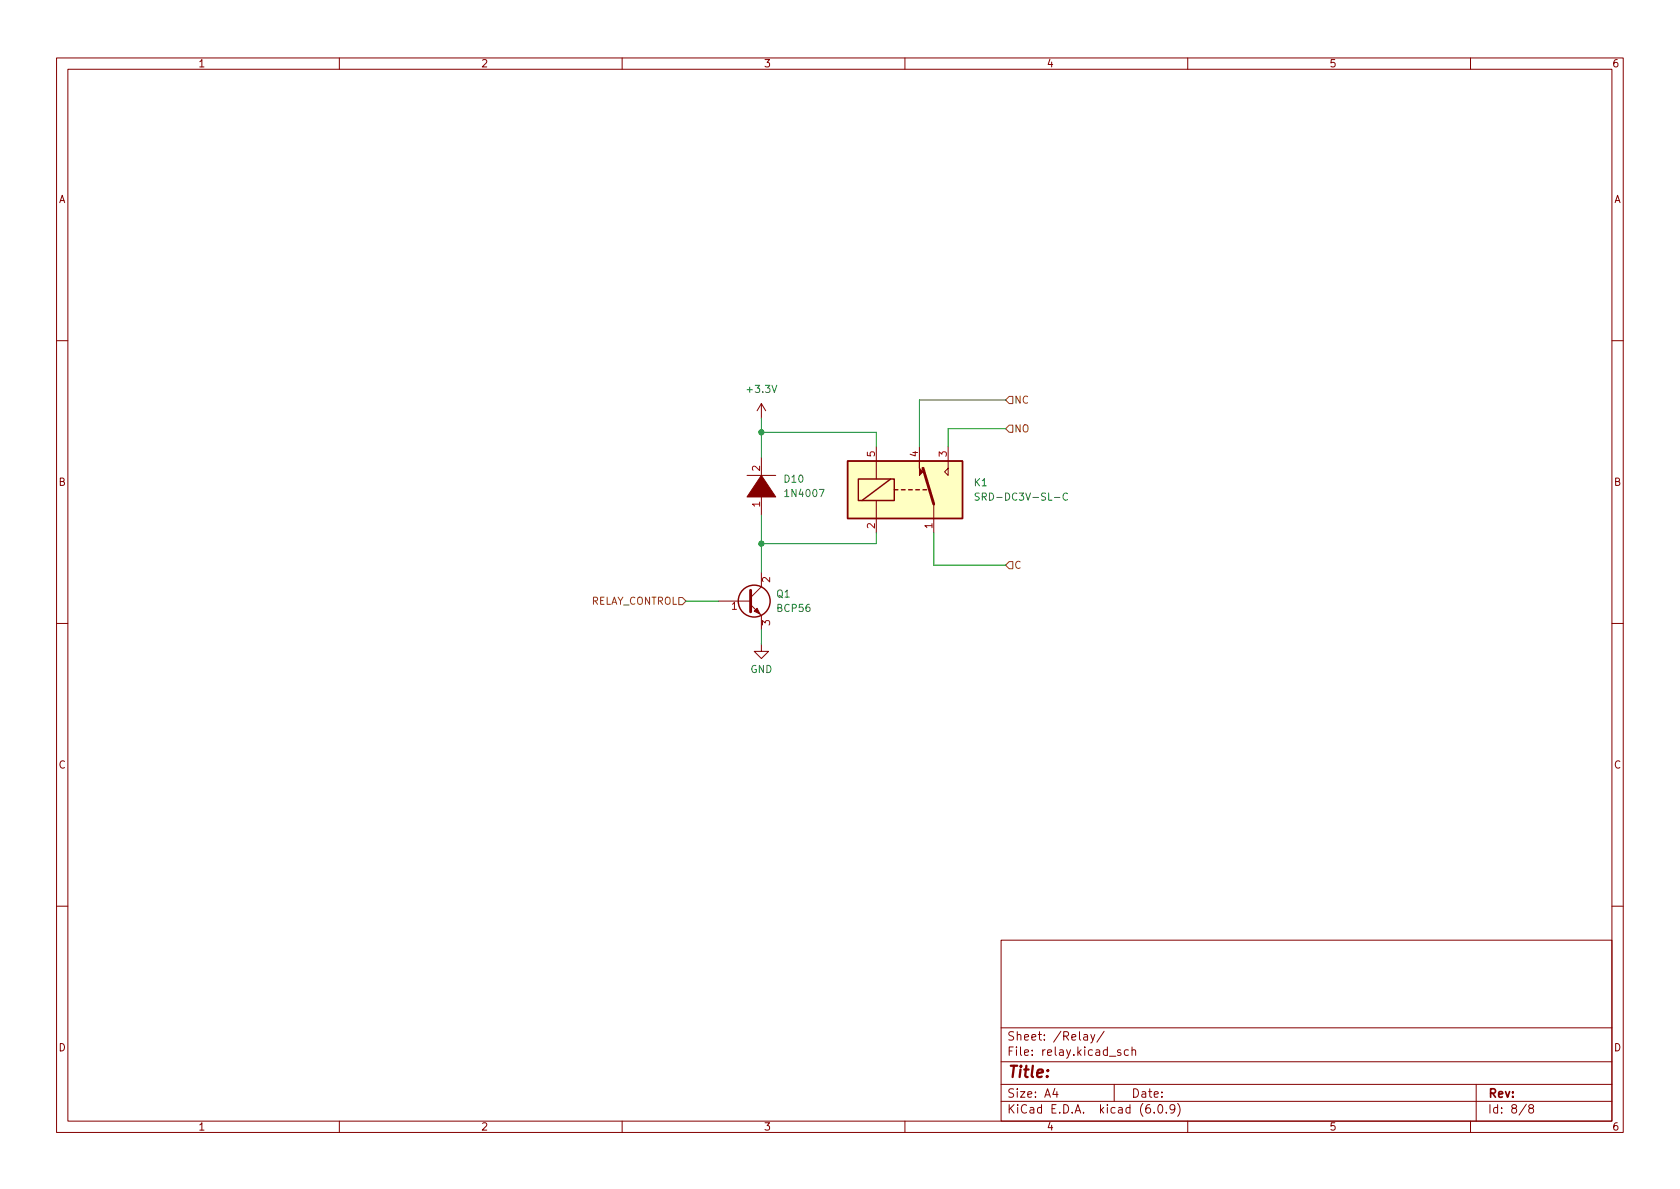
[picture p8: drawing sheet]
<svg xmlns="http://www.w3.org/2000/svg" width="297mm" height="210mm" viewBox="0 0 297 210" stroke-linecap="round" stroke-linejoin="round" font-family="sans-serif">
<g fill="none" stroke="#840000" stroke-width=".18">
<path d="M10 10.2h277v190.1h-277zM12 12.2h273v186.1h-273zM60 10.2v2M110 10.2v2M160 10.2v2M210 10.2v2M260 10.2v2M10 60.2h2M134.6 71.4v2.5M134.6 71.4l-.7 1.2M134.6 71.4l.8 1.2M154.9 79v5.7"/>
<path d="M162.6 79v2.5M167.6 79v5.1l-.6-.7 .6-.6M285 60.2h2M132.1 84.1h5.1M134.6 80.9v3.8M134.6 87.2v3.9M154.9 88.5v5.7M165.1 89.1v5.1M10 110.2h2M127 106.3h5.7M132.7 106.9l1.9 1.9v2.6M134.6 113.9v1.3h1.3l-1.3 1.3-1.3-1.3h1.3"/>
<path d="M134.6 101.2v2.6l-1.9 1.9M285 110.2h2M10 160.2h2M177 166.3h108v32h-108zM285 160.2h2M60 198.3v2M110 198.3v2M160 198.3v2M177 194.8h108M177 191.8h108M177 187.8h108M177 181.8h108"/>
<path d="M186.5 192.5l-.4 1h1M186.9 193v1M191.6 183h.6l.1 .9M192.3 183.3l-.5 .1a.29 .29 0 0 0-.2 .2 .29 .29 0 0 0 .2 .3h.5M192.9 182.9l.3 1M193.6 182.9l-.5 1.4-.2 .1M195.2 182.4l-1.3 1.9M197 191.8v3M198.1 185.7l-.3-.1-.2 .2v.3l.5 .1v.4h-.5M199.5 185.7l-.4-.1-.3 .3v.4l.1 .3h.6M200.1 185.8l.3-.2 .3 .1 .1 .9M200.1 185.1v1.5"/>
<path d="M204.1 196.7v.1M204.9 195.4l.2-.1a.81 .81 0 0 1 .6 .7 .81 .81 0 0 1-.3 .8h-.2a.81 .81 0 0 1-.6-.6 .81 .81 0 0 1 .3-.8zM206.2 196.7v.1M207.7 196l-.3 .3h-.3l-.2-.3 .1-.6 .4-.1 .2 .2a.99 .99 0 0 1-.3 1.3h-.3M208.2 195.1a1.72 1.72 0 0 1 0 2.3M210 198.3v2M260 198.3v2M261 191.8v6.5M269.9 195.3l-1.3 1.9M270.6 196l-.3-.3 .1-.2 .2-.2 .4 .1 .2 .2-.1 .2-.7 .2-.1 .3v.2l.3 .3h.4l.2-.3-.1-.4-.2-.1"/>
</g>
<path d="M149.9 81.5h20.3v10.2h-20.3z" fill="#ffffc2" stroke="#ffffc2" stroke-width=".18"/>
<g fill="none" stroke="#840000" stroke-width=".25">
<path d="M149.9 81.5h20.3v10.2h-20.3zM151.8 84.7h6.3v3.8h-6.3zM157.5 84.7l-5.1 3.8M158.1 86.6h.6M159.4 86.6h.6M160.7 86.6h.6M161.9 86.6h.7M163.2 86.6h.6"/>
<circle cx="133.3" cy="106.3" r="2.82"/>
</g>
<path d="M163.2 82.8l1.9 6.3M132.7 104.4v3.8" fill="none" stroke="#840000" stroke-width=".51"/>
<g fill="#840000" stroke="#840000" stroke-width=".18">
<path d="M162.6 81.5v1.3l.6 .6-.6 .7z"/>
<path d="M133.3 108.1l.6-.5 .5 1z"/>
<path d="M134.6 84.1l2.6 3.8h-5.1z"/>
</g>
<path d="M173.1 87.2h-.5l-.1 .1v.4l.5 .2 .1 .3-.2 .3-.5-.1M188.7 87.3a.6 .6 0 0 0-.8 .4 .6 .6 0 0 0 .6 .8l.2-.2" fill="none" stroke="#006464" stroke-width=".18"/>
<path d="M177.8 75.8l.6-.6h.7v1.2h-.7zM177.8 70.7l.6-.6h.7v1.3h-.7zM178.4 99.3h.7v1.3h-.7l-.6-.7zM120 105.7h.6l.7 .6-.7 .6h-.6z" fill="none" stroke="#725600" stroke-width=".18"/>
<path d="M134.6 76.4h20.3v2.6M134.6 73.9v7M177.8 75.8h-10.2v3.2M177.8 70.7h-15.2v8.3M134.6 91.1v10.1M154.9 94.2v1.9h-20.3M165.1 94.2v5.7h12.7M121.3 106.3h5.7M134.6 111.4v2.5" fill="none" stroke="#009600" stroke-width=".18"/>
<g fill="#009600" stroke="#009600" stroke-width=".18">
<circle cx="134.6" cy="76.4" r=".46"/>
<circle cx="134.6" cy="96.1" r=".46"/>
</g>
<text font-size="2.8" fill="#840000" x="178" y="190.6">Title:</text>
<g font-size="2.1" fill="#840000">
<text x="178" y="184">Sheet: /Relay/</text>
<text x="178" y="186.7">File: relay.kicad_sch</text>
<text x="178" y="196.9">KiCad E.D.A. kicad (6.0.9)</text>
<text x="178" y="194.1">Size: A4</text>
<text x="200" y="194.1">Date:</text>
<text x="263" y="194.1">Rev:</text>
<text x="263" y="196.9">Id: 8/8</text>
</g>
<g font-size="1.8" fill="#840000">
<text x="35" y="11.9">1</text>
<text x="85" y="11.9">2</text>
<text x="135" y="11.9">3</text>
<text x="185" y="11.9">4</text>
<text x="235" y="11.9">5</text>
<text x="285" y="11.9">6</text>
<text x="10.3" y="35.9">A</text>
<text x="285.3" y="35.9">A</text>
<text x="10.3" y="85.9">B</text>
<text x="285.3" y="85.9">B</text>
<text x="10.3" y="135.9">C</text>
<text x="285.3" y="135.9">C</text>
<text x="10.3" y="185.9">D</text>
<text x="285.3" y="185.9">D</text>
<text x="35" y="199.9">1</text>
<text x="85" y="199.9">2</text>
<text x="135" y="199.9">3</text>
<text x="185" y="199.9">4</text>
<text x="235" y="199.9">5</text>
<text x="285" y="199.9">6</text>
</g>
<g font-size="1.8" fill="#006464">
<text x="132.3" y="69.5">+3.3V</text>
<text x="138.7" y="85.3">D10</text>
<text x="139.1" y="87.9">1N4007</text>
<text x="172.3" y="86">K1</text>
<text x="173.7" y="88.5">SRD-DC3V-SL-C</text>
<text x="137.3" y="105.7">Q1</text>
<text x="137.5" y="108.2">BCP56</text>
<text x="132.7" y="119">GND</text>
</g>
<g font-size="1.8" fill="#725600">
<text x="179.3" y="71.4">NC</text>
<text x="179.3" y="76.4">NO</text>
<text x="179.3" y="100.6">C</text>
<text x="104.1" y="106.9">RELAY_CONTROL</text>
</g>
<g font-size="1.8" fill="#a90000">
<text x="134.4" y="83.3" transform="rotate(-90 134.4 83.3)">2</text>
<text x="154.7" y="80.8" transform="rotate(-90 154.7 80.8)">5</text>
<text x="162.3" y="80.8" transform="rotate(-90 162.3 80.8)">4</text>
<text x="167.4" y="80.8" transform="rotate(-90 167.4 80.8)">3</text>
<text x="134.4" y="89.6" transform="rotate(-90 134.4 89.6)">1</text>
<text x="154.7" y="93.5" transform="rotate(-90 154.7 93.5)">2</text>
<text x="164.8" y="93.5" transform="rotate(-90 164.8 93.5)">1</text>
<text x="129.4" y="107.8">1</text>
<text x="136.1" y="103" transform="rotate(-90 136.1 103)">2</text>
<text x="136.1" y="110.6" transform="rotate(-90 136.1 110.6)">3</text>
</g>
</svg>
